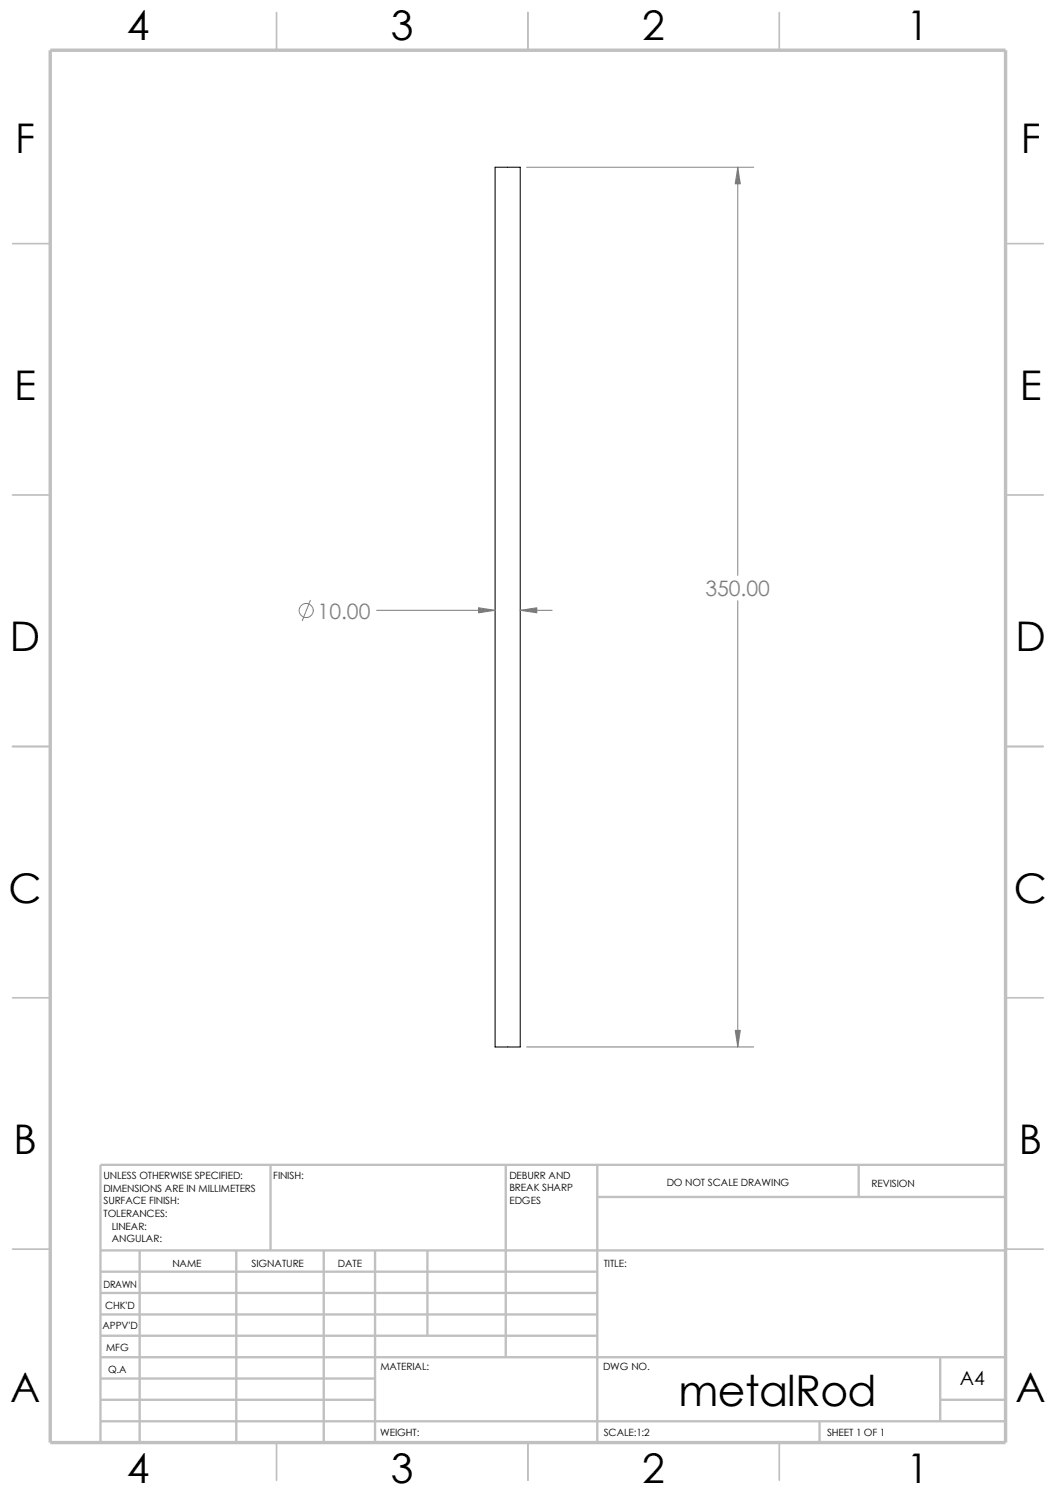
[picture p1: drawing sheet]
<svg xmlns="http://www.w3.org/2000/svg" width="210mm" height="297mm" viewBox="0 0 210 297" stroke-linecap="round" stroke-linejoin="round" font-family="sans-serif">
<g fill="none" stroke="#c0c0c0" stroke-width=".34">
<path d="M55 2.5v7.5M105 2.5v7.5M155 2.5v7.5M2.5 48.5h7.5M200 48.5h7.5M2.5 98.5h7.5M200 98.5h7.5M2.5 148.5h7.5M200 148.5h7.5M2.5 198.5h7.5M200 198.5h7.5M2.5 248.5h7.5"/>
<path d="M200 248.5h7.5M55 287v7.5M105 287v7.5M155 287v7.5"/>
</g>
<g fill="none" stroke="#c0c0c0" stroke-width=".47">
<path d="M53.8 231.7v17.1M100.6 231.7v38.3M118.8 231.7v55.3M118.8 238.1h81.2M170.8 231.7v6.4M200 231.7h-180v55.3M20 253h98.8M20 257.2h98.8M20 248.8h180M27.8 248.8v38.2M47 248.8v38.2M64.4 248.8v38.2"/>
<path d="M74.6 248.8v38.2M85 248.8v16.9M20 261.5h98.8M20 265.7h98.8M20 270h180M20 274.2h54.6M20 278.5h54.6M187 278.5h13M187 270v12.7M20 282.7h180M163 282.7v4.3"/>
</g>
<path d="M10 10h190v277h-190z" fill="none" stroke="#c0c0c0" stroke-width=".68" stroke-linecap="butt"/>
<path d="M98.5 33.3h5v175h-5z" fill="none" stroke="#000" stroke-width=".21"/>
<g fill="none" stroke="#808080" stroke-width=".2">
<path d="M104.7 33.3h45.2M146.7 33.3v81.2M61.7 119.4l-1.6 4.1M146.7 119.5v88.8M74.9 121.4h23.6M103.5 121.4h6.3M104.7 208.3h45.2"/>
<circle cx="60.9" cy="121.5" r="1.41"/>
</g>
<g fill="#808080" stroke="#808080" stroke-width=".2">
<path d="M146.7 33.3l.5 3.3h-1z"/>
<path d="M146.2 205h1l-.5 3.3z"/>
<path d="M103.5 121.4l3.3-.5v1z"/>
<path d="M95.2 120.9l3.3 .5-3.3 .5z"/>
</g>
<text font-size="8.5" x="135" y="279.7">metalRod</text>
<g font-size="8.1">
<text x="25.2" y="8">4</text>
<text x="77.7" y="8">3</text>
<text x="127.7" y="8">2</text>
<text x="180.3" y="8">1</text>
<text x="3" y="30.4">F</text>
<text x="203" y="30.4">F</text>
<text x="2.8" y="79.6">E</text>
<text x="202.8" y="79.6">E</text>
<text x="1.9" y="129.6">D</text>
<text x="202" y="129.6">D</text>
<text x="1.7" y="179.6">C</text>
<text x="201.6" y="179.6">C</text>
<text x="2.7" y="229.6">B</text>
<text x="202.6" y="229.6">B</text>
<text x="2" y="278.8">A</text>
<text x="201.9" y="278.8">A</text>
<text x="25.2" y="294.9">4</text>
<text x="77.7" y="294.9">3</text>
<text x="127.7" y="294.9">2</text>
<text x="180.3" y="294.9">1</text>
</g>
<g font-size="4.2" fill="#808080">
<text x="140.3" y="118.7">350.00</text>
<text x="63.2" y="123.1">10.00</text>
</g>
<text font-size="3.9" x="190.9" y="275.5">A4</text>
<g font-size="2">
<text x="20.6" y="234.6">UNLESS OTHERWISE SPECIFIED:</text>
<text x="20.6" y="237.1">DIMENSIONS ARE IN MILLIMETERS</text>
<text x="20.6" y="239.6">SURFACE FINISH:</text>
<text x="54.4" y="234.6">FINISH:</text>
<text x="101.3" y="239.5">EDGES</text>
<text x="101.3" y="234.5">DEBURR AND</text>
<text x="101.3" y="237">BREAK SHARP</text>
<text x="132.6" y="236">DO NOT SCALE DRAWING</text>
<text x="173.3" y="236.2">REVISION</text>
<text x="20.6" y="242.1">TOLERANCES:</text>
<text x="22.2" y="244.6">LINEAR:</text>
<text x="22.2" y="247.1">ANGULAR:</text>
<text x="50" y="252">SIGNATURE</text>
<text x="67.2" y="252">DATE</text>
<text x="120.1" y="252">TITLE:</text>
<text x="20.6" y="256.2">DRAWN</text>
<text x="34.3" y="252.1">NAME</text>
<text x="20.9" y="260.4">CHK'D</text>
<text x="20.4" y="264.5">APPV'D</text>
<text x="21.1" y="268.8">MFG</text>
<text x="21.5" y="273.1">Q.A</text>
<text x="75.6" y="272.5">MATERIAL:</text>
<text x="119.9" y="272.5">DWG NO.</text>
<text x="75.6" y="285.6">WEIGHT:</text>
<text x="120.1" y="285.6">SCALE:1:2</text>
<text x="164.5" y="285.6">SHEET 1 OF 1</text>
</g>
</svg>
